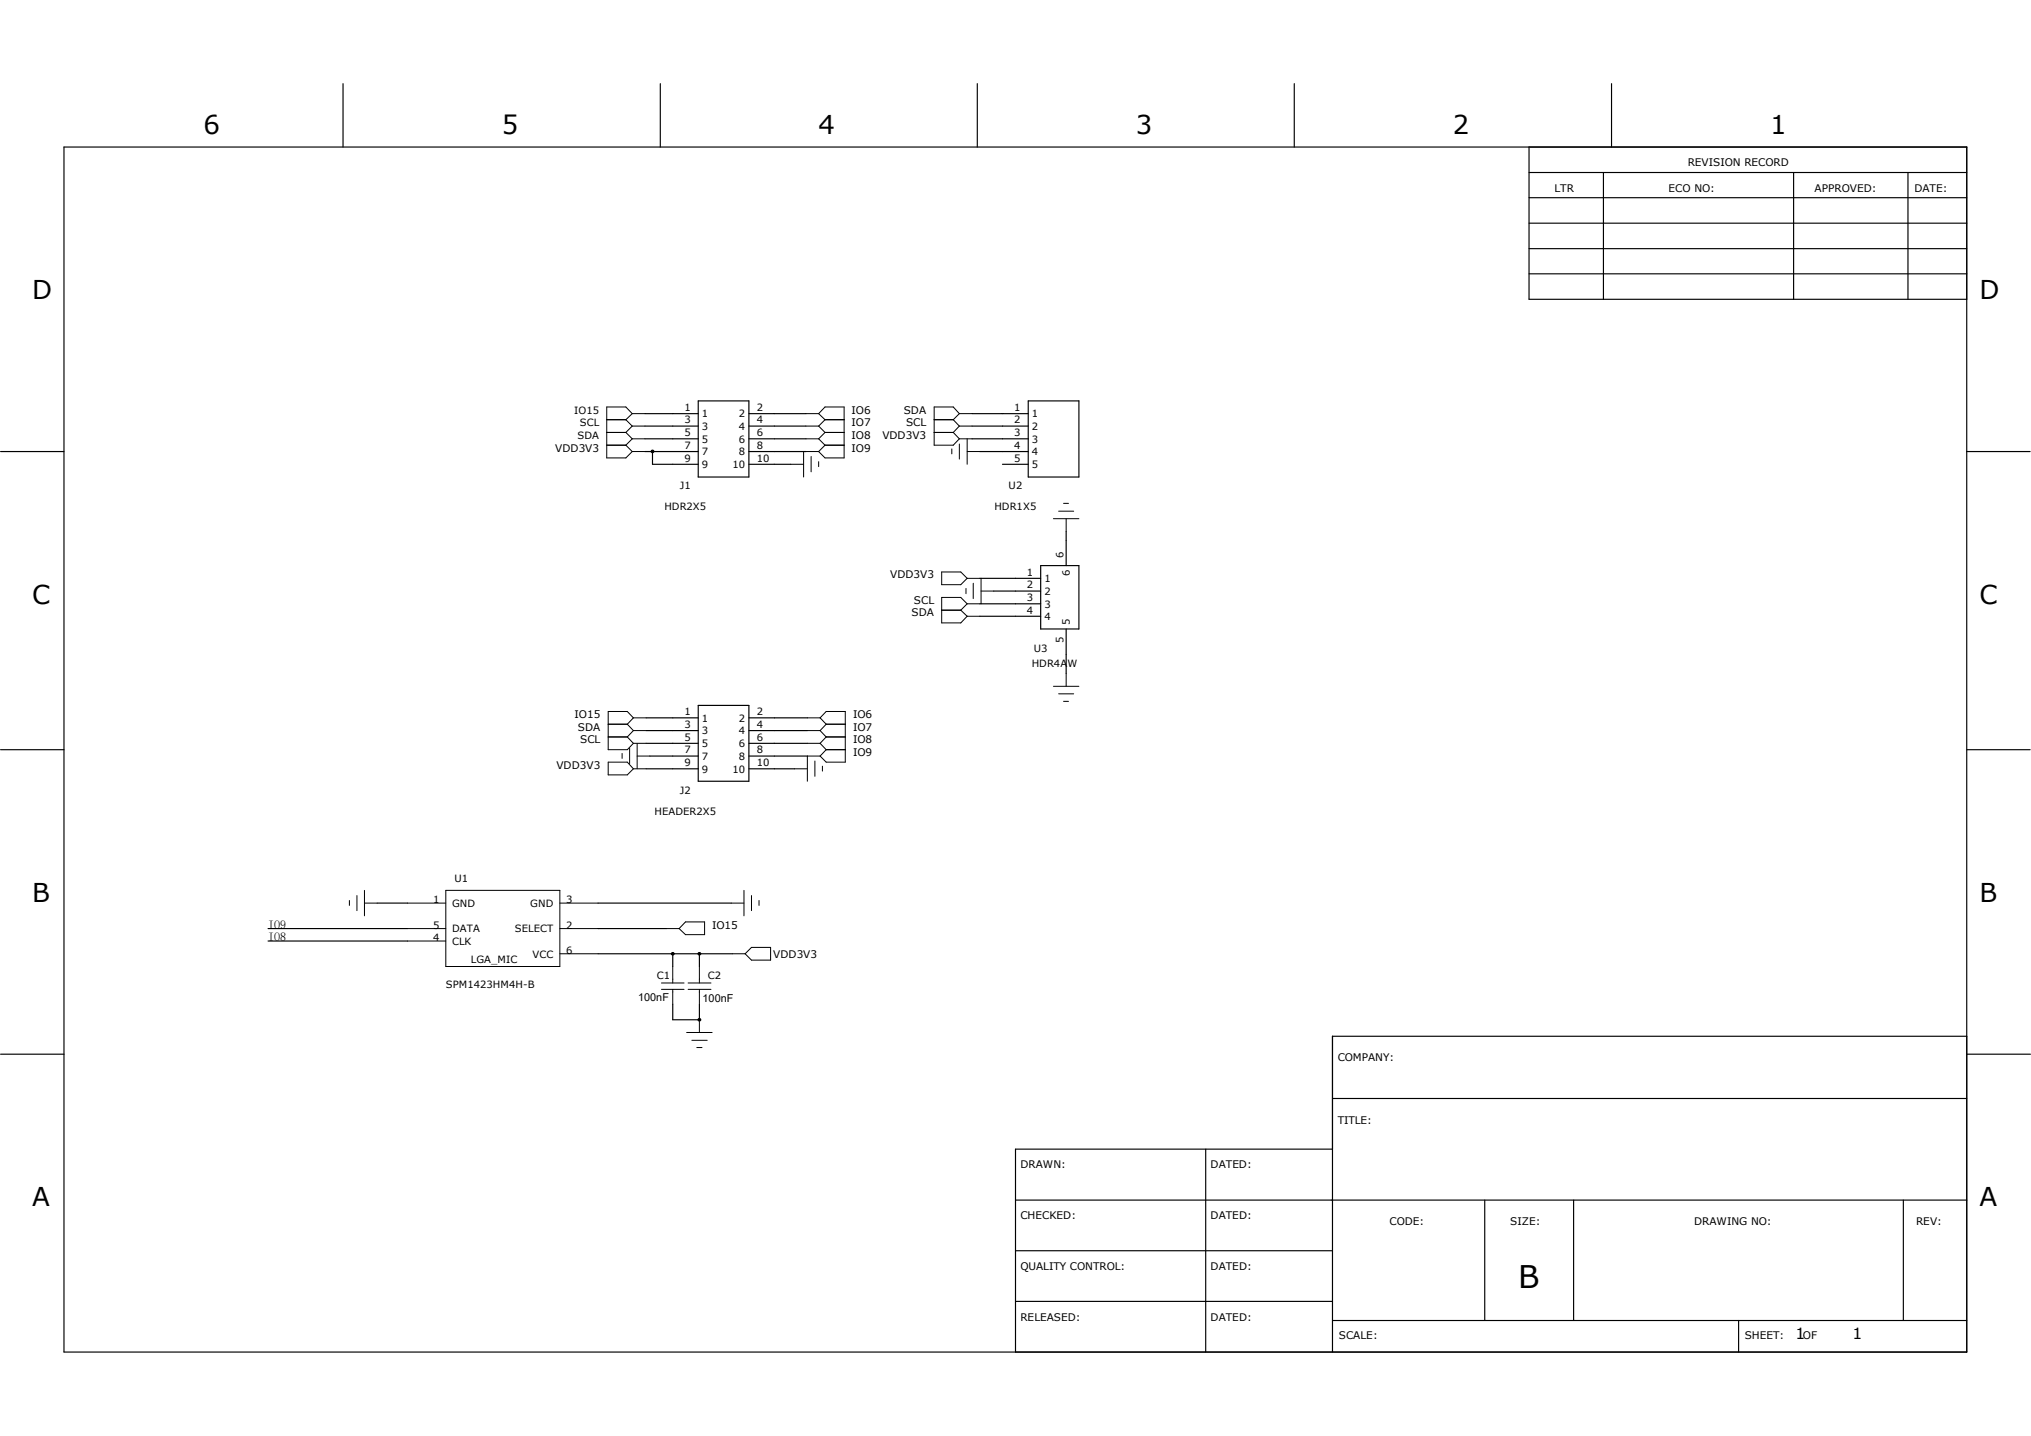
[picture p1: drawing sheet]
<svg xmlns="http://www.w3.org/2000/svg" width="297mm" height="210mm" viewBox="0 0 297 210" stroke-linecap="round" stroke-linejoin="round" font-family="sans-serif">
<g fill="none" stroke="#000" stroke-width=".17">
<path d="M50.2 12.2v9.3M96.6 12.2v9.3M142.9 12.2v9.3M189.3 12.2v9.3M235.7 12.2v9.3M9.4 21.5h278.2v176.2h-278.2zM223.6 25.2h64M223.6 28.9h64M223.6 36.4h64M223.6 21.5v22.3h64M223.6 32.6h64M234.5 25.2v18.6"/>
<path d="M262.3 25.2v18.6M279 25.2v18.6M102.1 58.6h7.4v11.2h-7.4zM150.4 58.6h7.4v11.2h-7.4zM223.6 40h64M.1 66h9.3M94.3 66h7.8M94.3 60.5h7.8M94.3 62.3h7.8M94.3 64.2h7.8M95.4 66v1.9h6.7M109.5 66h8.4"/>
<path d="M109.5 60.5h8.4M109.5 62.3h8.4M109.5 64.2h8.4M109.5 67.9h6.2M142.2 60.5h8.2M142.2 62.3h8.2M142.2 64.2h8.2M143.3 66h7.1M146.6 67.9h3.8M155.9 77.7v5M287.6 66h9.3M143.3 84.6h8.9"/>
<path d="M143.3 88.3h8.9M143.3 90.1h8.9M145.3 86.4h6.9M152.2 82.7h5.6v9.3h-5.6zM155.9 92v6.5M.1 109.6h9.3M94.5 105h7.6M94.5 106.8h7.6M94.5 108.7h7.6M94.5 112.4h7.6M95 110.6h7.1M102.1 103.2h7.4v11.1h-7.4z"/>
<path d="M109.5 105h8.6M109.5 106.8h8.6M109.5 108.7h8.6M109.5 110.6h8.6M109.5 112.4h6.7M287.6 109.6h9.3M39.2 137.6h20.4M39.2 135.8h20.4M55.2 132.1h4.4M87.5 135.8h10M87.5 132.1h19.4M87.5 139.5h19.6"/>
<path d="M98.4 139.5h.1M98.4 139.5v1.9M102.3 139.5v1.9M.1 154.2h9.3M98.4 146.9v2.2h3.9M102.3 149.1h.1M102.3 146.9v2.2M287.6 151.6h-92.7v46.1M287.7 154.2h9.2M148.5 175.5h139.1M176.3 168.1v29.6M194.9 160.7h92.7"/>
<path d="M194.9 168.1h-46.4v29.6M217.1 175.5v17.6M230.1 175.5v17.6M278.3 175.5v17.6M148.5 182.9h46.4M148.5 190.3h46.4M194.9 193.1h92.7M254.3 193.1v4.6"/>
</g>
<g fill="none" stroke="#000" stroke-width=".15">
<path d="M88.7 61.4h2.8M88.7 63.2h2.8M88.7 65.1h2.8M91.5 61.4l1 .9M91.5 63.2l1 1M91.5 65.1l1 .9M92.5 60.5h1.8M92.5 60.5l-1 .9M92.5 60.5l-1-1h-2.8v7.5h2.8l1-1M92.5 62.3h1.8M92.5 62.3l-1 .9M92.5 64.2h1.8"/>
<path d="M92.5 64.2l-1 .9M92.5 66h1.8M115.7 67.9h1.8M117.5 66v3.8M117.9 60.5h1.8M117.9 62.3h1.8M117.9 64.2h1.8M117.9 66h1.8M118.6 66.8v2.2M119.7 60.5l.9-1h2.8v7.5h-2.8l-.9-1M119.7 60.5l.9 .9M119.7 62.3l.9 .9"/>
<path d="M119.7 64.2l.9 .9M119.7 67.5v.7M120.6 61.4h2.8M120.6 63.2h2.8M120.6 65.1h2.8M120.6 61.4l-.9 .9M120.6 63.2l-.9 1M120.6 65.1l-.9 .9M136.6 61.4h2.8M136.6 63.2h2.8M139.2 65.7v.7M139.4 61.4l.9 .9"/>
<path d="M139.4 63.2l.9 1M140.3 60.5h1.9M140.3 60.5l-.9-1h-2.8v5.6h2.8l.9-.9M140.3 62.3h1.9M140.3 64.2h1.9M140.3 60.5l-.9 .9M140.3 62.3l-.9 .9M140.3 64.9v2.2M141.4 66h1.9M141.4 64.2v3.7M154.1 75.9h3.7M154.8 74.8h2.2"/>
<path d="M155.5 73.6h.8M155.9 75.9v1.8M137.7 83.7h2.8l.9 .9-.9 .9h-2.8zM137.7 89.2h2.8M140.5 89.2l.9 .9M141.3 86.1v.7M141.4 84.6h1.9M141.4 88.3l-.9-.9h-2.8v3.7h2.8l.9-1M141.4 88.3h1.9M141.4 88.3l-.9 .9M141.4 90.1h1.9M142.3 85.3v2.2"/>
<path d="M143.5 86.4h1.8M143.5 84.6v3.7M155.9 98.5v1.9M88.9 105.9h2.8M88.9 111.5h2.8l.9 .9-.9 .9h-2.8zM88.9 107.8h2.8M91 110.2v.7M91.7 105.9l.9 .9M91.7 107.8l.9 .9M92.1 109.4v2.3M92.6 105h1.9M92.6 105l-.9 .9"/>
<path d="M92.6 105l-.9-.9h-2.8v5.5h2.8l.9-.9M92.6 106.8h1.9M92.6 106.8l-.9 1M92.6 108.7h1.9M92.6 112.4h1.9M93.2 110.6h1.8M93.2 108.7v3.7M116.2 112.4h1.9M118.1 105h1.8M118.1 106.8h1.8M118.1 108.7h1.8M119.2 111.3v2.2"/>
<path d="M119.9 105l.9-.9h2.8v7.4h-2.8l-.9-.9M119.9 110.6h-1.8v3.7M119.9 105l.9 .9M119.9 106.8l.9 1M119.9 108.7l.9 .9M120.3 112.1v.7M120.8 105.9h2.8M120.8 107.8h2.8M120.8 109.6h2.8M120.8 105.9l-.9 .9M120.8 107.8l-.9 .9M120.8 109.6l-.9 1"/>
<path d="M154.1 100.4h3.7M154.8 101.5h2.2M155.5 102.6h.8M51.1 131.7v.7M52.2 131v2.2M53.3 132.1h1.9M53.3 130.2v3.7M59.6 132.1h5.6M59.6 135.8h5.6M59.6 137.6h5.6M65.2 130.2h16.7v11.2h-16.7zM81.9 132.1h5.6"/>
<path d="M81.9 135.8h5.6M81.9 139.5h5.6M97.5 135.8h1.8M100.2 134.8h2.8v1.9h-2.8l-.9-.9zM106.9 132.1h1.9M107.1 139.5h1.9M108.8 130.2v3.7M109.9 131v2.2M109.9 138.6h2.8v1.8h-2.8l-.9-.9zM111 131.7v.7M96.7 143.8h3.3M96.7 144.7h3.3"/>
<path d="M98.4 141.4v2.4M98.4 144.7v2.2M100.4 151h3.7M100.6 143.8h3.4M100.6 144.7h3.4M101.2 152.1h2.2M101.9 153.2h.8M102.3 141.4v2.4M102.3 144.7v2.2M102.3 149.1v1.9"/>
</g>
<g fill="#000" stroke="#000" stroke-width=".15">
<circle cx="95.4" cy="66" r=".2"/>
<circle cx="98.4" cy="139.5" r=".2"/>
<circle cx="102.3" cy="139.5" r=".2"/>
<circle cx="102.3" cy="149.2" r=".2"/>
</g>
<text font-size="4.6" x="222" y="188.3">B</text>
<g font-size="3.8">
<text x="29.8" y="19.6">6</text>
<text x="73.4" y="19.6">5</text>
<text x="119.7" y="19.6">4</text>
<text x="166.1" y="19.6">3</text>
<text x="212.5" y="19.6">2</text>
<text x="258.9" y="19.6">1</text>
<text x="4.7" y="43.8">D</text>
<text x="289.5" y="43.8">D</text>
<text x="4.7" y="88.3">C</text>
<text x="289.5" y="88.3">C</text>
<text x="4.7" y="131.9">B</text>
<text x="289.5" y="131.9">B</text>
<text x="4.7" y="176.4">A</text>
<text x="289.5" y="176.4">A</text>
</g>
<g font-size="2.3">
<text x="262.6" y="195.8">1</text>
<text x="270.9" y="195.8">1</text>
</g>
<g font-size="1.8">
<text x="39.2" y="137.6">IO8</text>
<text x="39.2" y="135.8">IO9</text>
</g>
<g font-size="1.6">
<text x="93.3" y="146.4">100nF</text>
<text x="102.7" y="146.6">100nF</text>
</g>
<g font-size="1.5">
<text x="227.3" y="28">LTR</text>
<text x="244" y="28">ECO NO:</text>
<text x="246.8" y="24.3">REVISION RECORD</text>
<text x="265.3" y="28">APPROVED:</text>
<text x="280" y="28">DATE:</text>
<text x="83.9" y="60.5">IO15</text>
<text x="84.5" y="64.2">SDA</text>
<text x="84.8" y="62.3">SCL</text>
<text x="100.1" y="60.1">1</text>
<text x="100.1" y="61.9">3</text>
<text x="100.1" y="63.8">5</text>
<text x="100.1" y="65.7">7</text>
<text x="102.7" y="61">1</text>
<text x="102.7" y="62.9">3</text>
<text x="102.7" y="64.7">5</text>
<text x="108" y="61">2</text>
<text x="108" y="62.9">4</text>
<text x="108" y="64.7">6</text>
<text x="110.7" y="60.1">2</text>
<text x="110.7" y="61.9">4</text>
<text x="110.7" y="63.8">6</text>
<text x="110.7" y="65.7">8</text>
<text x="124.5" y="60.5">IO6</text>
<text x="124.5" y="62.3">IO7</text>
<text x="124.5" y="64.2">IO8</text>
<text x="129" y="64.2">VDD3V3</text>
<text x="132.2" y="60.5">SDA</text>
<text x="132.5" y="62.3">SCL</text>
<text x="148.3" y="60.1">1</text>
<text x="148.3" y="61.9">2</text>
<text x="148.3" y="63.8">3</text>
<text x="148.3" y="65.7">4</text>
<text x="150.9" y="61">1</text>
<text x="150.9" y="62.9">2</text>
<text x="150.9" y="64.7">3</text>
<text x="81.2" y="66">VDD3V3</text>
<text x="99.4" y="71.6">J1</text>
<text x="100.1" y="67.5">9</text>
<text x="102.7" y="66.6">7</text>
<text x="102.7" y="68.5">9</text>
<text x="107.1" y="68.5">10</text>
<text x="108" y="66.6">8</text>
<text x="110.7" y="67.5">10</text>
<text x="124.5" y="66">IO9</text>
<text x="147.5" y="71.6">U2</text>
<text x="148.3" y="67.5">5</text>
<text x="150.9" y="66.6">4</text>
<text x="150.9" y="68.5">5</text>
<text x="97.2" y="74.6">HDR2X5</text>
<text x="145.4" y="74.6">HDR1X5</text>
<text x="155.5" y="81.6" transform="rotate(-90 155.5 81.6)">6</text>
<text x="130.2" y="84.6">VDD3V3</text>
<text x="133.6" y="88.3">SCL</text>
<text x="150.2" y="84.2">1</text>
<text x="150.2" y="86.1">2</text>
<text x="150.2" y="87.9">3</text>
<text x="150.2" y="89.8">4</text>
<text x="152.7" y="85.1">1</text>
<text x="152.7" y="87">2</text>
<text x="152.7" y="88.9">3</text>
<text x="156.5" y="84.2" transform="rotate(-90 156.5 84.2)">6</text>
<text x="133.3" y="90.1">SDA</text>
<text x="151.2" y="95.3">U3</text>
<text x="152.7" y="90.7">4</text>
<text x="155.5" y="94.1" transform="rotate(-90 155.5 94.1)">5</text>
<text x="156.5" y="91.4" transform="rotate(-90 156.5 91.4)">5</text>
<text x="150.9" y="97.6">HDR4AW</text>
<text x="84" y="105">IO15</text>
<text x="84.5" y="106.8">SDA</text>
<text x="100.1" y="104.6">1</text>
<text x="100.1" y="106.5">3</text>
<text x="102.7" y="105.5">1</text>
<text x="102.7" y="107.4">3</text>
<text x="108" y="105.5">2</text>
<text x="108" y="107.4">4</text>
<text x="110.7" y="104.6">2</text>
<text x="110.7" y="106.5">4</text>
<text x="124.8" y="105">IO6</text>
<text x="124.8" y="106.8">IO7</text>
<text x="81.4" y="112.4">VDD3V3</text>
<text x="84.8" y="108.7">SCL</text>
<text x="100.1" y="108.3">5</text>
<text x="100.1" y="110.2">7</text>
<text x="100.1" y="112.1">9</text>
<text x="102.7" y="109.3">5</text>
<text x="102.7" y="111.1">7</text>
<text x="102.7" y="113">9</text>
<text x="107.1" y="113">10</text>
<text x="108" y="109.3">6</text>
<text x="108" y="111.1">8</text>
<text x="110.7" y="108.3">6</text>
<text x="110.7" y="110.2">8</text>
<text x="110.7" y="112.1">10</text>
<text x="124.8" y="108.7">IO8</text>
<text x="124.8" y="110.6">IO9</text>
<text x="95.7" y="119.1">HEADER2X5</text>
<text x="99.4" y="116.1">J2</text>
<text x="66.5" y="128.9">U1</text>
<text x="63.3" y="132.1">1</text>
<text x="63.3" y="137.6">4</text>
<text x="63.3" y="135.8">5</text>
<text x="66.1" y="132.6">GND</text>
<text x="66.1" y="136.4">DATA</text>
<text x="75.3" y="136.4">SELECT</text>
<text x="77.6" y="132.6">GND</text>
<text x="82.8" y="135.8">2</text>
<text x="82.8" y="132.1">3</text>
<text x="104.1" y="135.8">IO15</text>
<text x="66.1" y="138.2">CLK</text>
<text x="68.9" y="140.8">LGA_MIC</text>
<text x="77.9" y="140">VCC</text>
<text x="82.8" y="139.5">6</text>
<text x="96.1" y="143.2">C1</text>
<text x="103.5" y="143.2">C2</text>
<text x="113.1" y="140">VDD3V3</text>
<text x="65.2" y="144.5">SPM1423HM4H-B</text>
<text x="195.6" y="155.1">COMPANY:</text>
<text x="195.6" y="164.4">TITLE:</text>
<text x="149.2" y="170.9">DRAWN:</text>
<text x="177" y="170.9">DATED:</text>
<text x="149.2" y="178.3">CHECKED:</text>
<text x="177" y="178.3">DATED:</text>
<text x="203.2" y="179.2">CODE:</text>
<text x="220.9" y="179.2">SIZE:</text>
<text x="247.7" y="179.2">DRAWING NO:</text>
<text x="280.2" y="179.2">REV:</text>
<text x="149.2" y="185.7">QUALITY CONTROL:</text>
<text x="177" y="185.7">DATED:</text>
<text x="149.2" y="193.1">RELEASED:</text>
<text x="177" y="193.1">DATED:</text>
<text x="195.8" y="195.9">SCALE:</text>
<text x="255.1" y="195.9">SHEET:</text>
<text x="263.7" y="195.9">OF</text>
</g>
</svg>
